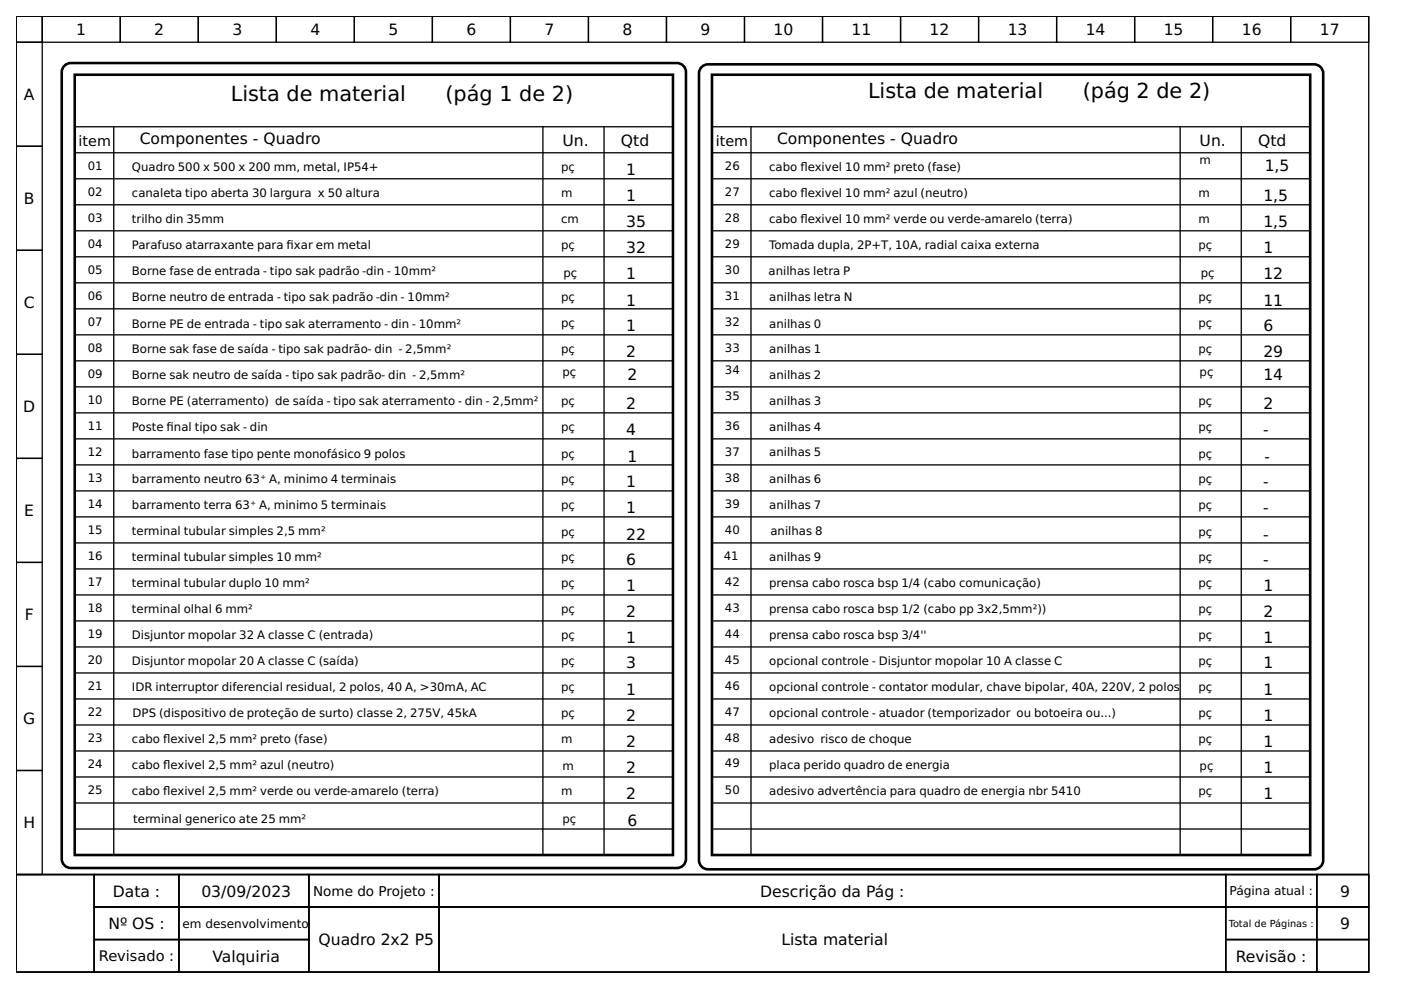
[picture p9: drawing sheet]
<svg xmlns="http://www.w3.org/2000/svg" width="297mm" height="210mm" viewBox="0 0 297 210" stroke-linecap="round" stroke-linejoin="round" font-family="sans-serif">
<g fill="none" stroke="#000" stroke-width=".28">
<path d="M3.4 3.4h286.8v182h-286.8zM3.4 3.4h5.6v5.6h-5.6zM3.4 9h5.6v22h-5.6zM9 3.4h16.5v5.6h-16.5zM15.8 15.8h126.9M25.5 3.4h16.5v5.6h-16.5zM42 3.4h16.6v5.6h-16.6zM58.6 3.4h16.5v5.6h-16.5zM75.1 3.4h16.6v5.6h-16.6zM91.7 3.4h16.5v5.6h-16.5zM108.2 3.4h16.6v5.6h-16.6zM124.8 3.4h16.5v5.6h-16.5z"/>
<path d="M141.3 3.4h16.5v5.6h-16.5zM151 15.8h126.8M157.8 3.4h16.6v5.6h-16.6zM174.4 3.4h16.5v5.6h-16.5zM190.9 3.4h16.6v5.6h-16.6zM207.5 3.4h16.5v5.6h-16.5zM224 3.4h16.6v5.6h-16.6zM240.6 3.4h16.5v5.6h-16.5zM257.1 3.4h16.6v5.6h-16.6zM273.7 3.4h16.5v5.6h-16.5zM3.4 31h5.6v22.1h-5.6zM15.8 26.9h126.9"/>
<path d="M15.8 32.4h126.9M15.8 37.9h126.9M24.1 26.9v154.4M115.1 26.9v154.4M128.1 26.9v154.4M151 26.9h126.8M151 32.4h126.8M151 37.9h126.8M159.2 26.9v154.4M250.2 26.9v154.4M263.2 26.9v154.4M3.4 53.1h5.6v22h-5.6z"/>
<path d="M15.8 54.4h126.9M15.8 60h126.9M15.8 43.4h126.9M15.8 48.9h126.9M151 54.4h126.8M151 60h126.8M151 43.4h126.8M151 48.9h126.8M3.4 75.1h5.6v22.1h-5.6zM15.8 65.5h126.9M15.8 71h126.9M15.8 76.5h126.9"/>
<path d="M151 65.5h126.8M151 71h126.8M151 76.5h126.8M3.4 97.2h5.6v22h-5.6zM15.8 87.5h126.9M15.8 93.1h126.9M15.8 98.6h126.9M15.8 82h126.9M151 87.5h126.8M151 93.1h126.8M151 98.6h126.8M151 82h126.8"/>
<path d="M3.4 119.2h5.6v22.1h-5.6zM15.8 104.1h126.9M15.8 109.6h126.9M15.8 115.1h126.9M151 104.1h126.8M151 109.6h126.8M151 115.1h126.8M15.8 137.2h126.9M15.8 120.6h126.9M15.8 126.1h126.9M15.8 131.7h126.9M151 137.2h126.8"/>
<path d="M151 120.6h126.8M151 126.1h126.8M151 131.7h126.8M3.4 141.3h5.6v22.1h-5.6zM15.8 142.7h126.9M15.8 148.2h126.9M15.8 153.7h126.9M15.8 159.2h126.9M151 142.7h126.8M151 148.2h126.8M151 153.7h126.8M151 159.2h126.8"/>
<path d="M3.4 163.4h5.6v22h-5.6zM15.8 170.3h126.9M15.8 175.8h126.9M15.8 164.7h126.9M151 170.3h126.8M151 175.8h126.8M151 164.7h126.8M3.4 185.4h286.8v20.7h-286.8zM3.4 185.4h16.6v20.7h-16.6zM20 185.4h17.9v6.9h-17.9zM20 192.3h17.9v6.9h-17.9zM20 199.2h17.9v6.9h-17.9z"/>
<path d="M37.9 185.4h27.6v6.9h-27.6zM37.9 192.3h27.6v6.9h-27.6zM37.9 199.2h27.6v6.9h-27.6zM65.5 185.4h27.6v6.9h-27.6zM65.5 192.3h27.6v13.8h-27.6zM93.1 185.4h166.8v6.9h-166.8zM93.1 192.3h166.8v13.8h-166.8zM259.9 185.4h19.3v6.9h-19.3zM259.9 192.3h19.3v6.9h-19.3zM259.9 199.2h19.3v6.9h-19.3zM279.2 185.4h11v6.9h-11zM279.2 192.3h11v6.9h-11z"/>
<path d="M279.2 199.2h11v6.9h-11z"/>
</g>
<path d="M13.7 13.9l.8-.5h.5h128.5a1.93 1.93 0 0 1 1.9 1.9v166.8a1.93 1.93 0 0 1-1.9 1.9h-128.5a1.93 1.93 0 0 1-1.9-1.9v-166.8l.1-.5zM15.8 15.8h126.9v165.5h-126.9zM148.8 14.2l.8-.5 .5-.1h128.5a1.93 1.93 0 0 1 1.9 2v166.8a1.93 1.93 0 0 1-1.9 1.9h-128.5a1.93 1.93 0 0 1-1.9-1.9v-166.8l.1-.5zM151 15.8h126.8v165.5h-126.8z" fill="none" stroke="#000" stroke-width=".55"/>
<g font-size="4.4">
<text x="48.9" y="21.4">Lista de material</text>
<text x="94.5" y="21.4">(pág 1 de 2)</text>
<text x="184" y="20.8">Lista de material</text>
<text x="229.6" y="20.8">(pág 2 de 2)</text>
</g>
<g font-size="3.3">
<text x="16.2" y="7.4">1</text>
<text x="32.7" y="7.4">2</text>
<text x="49.3" y="7.4">3</text>
<text x="65.8" y="7.4">4</text>
<text x="82.3" y="7.4">5</text>
<text x="98.9" y="7.4">6</text>
<text x="115.4" y="7.4">7</text>
<text x="132" y="7.4">8</text>
<text x="148.5" y="7.4">9</text>
<text x="164" y="7.4">10</text>
<text x="180.6" y="7.4">11</text>
<text x="197.1" y="7.4">12</text>
<text x="213.6" y="7.4">13</text>
<text x="230.2" y="7.4">14</text>
<text x="246.7" y="7.4">15</text>
<text x="263.3" y="7.4">16</text>
<text x="279.8" y="7.4">17</text>
<text x="5.1" y="21.2">A</text>
<text x="29.6" y="30.5">Componentes - Quadro</text>
<text x="119.2" y="31">Un.</text>
<text x="131.7" y="31">Qtd</text>
<text x="164.7" y="30.5">Componentes - Quadro</text>
<text x="254.4" y="31">Un.</text>
<text x="266.8" y="31">Qtd</text>
<text x="132.8" y="37.1">1</text>
<text x="268.1" y="36.3">1,5</text>
<text x="5.1" y="43.3">B</text>
<text x="132.8" y="42.6">1</text>
<text x="267.9" y="42.6">1,5</text>
<text x="132.8" y="53.6">32</text>
<text x="132.8" y="48.1">35</text>
<text x="267.9" y="53.6">1</text>
<text x="267.9" y="48.1">1,5</text>
<text x="132.8" y="59.1">1</text>
<text x="267.9" y="59.1">12</text>
<text x="5" y="65.3">C</text>
<text x="132.8" y="64.9">1</text>
<text x="267.9" y="64.9">11</text>
<text x="132.8" y="70.2">1</text>
<text x="267.9" y="70.2">6</text>
<text x="132.8" y="75.7">2</text>
<text x="267.9" y="75.7">29</text>
<text x="133" y="80.6">2</text>
<text x="267.9" y="80.6">14</text>
<text x="4.9" y="87.4">D</text>
<text x="132.8" y="86.7">2</text>
<text x="267.9" y="86.7">2</text>
<text x="132.8" y="92.2">4</text>
<text x="267.9" y="92.2">-</text>
<text x="133" y="98">1</text>
<text x="268.1" y="98">-</text>
<text x="132.8" y="103.3">1</text>
<text x="267.9" y="103.3">-</text>
<text x="5.1" y="109.5">E</text>
<text x="132.8" y="108.8">1</text>
<text x="267.9" y="108.8">-</text>
<text x="132.8" y="114.6">22</text>
<text x="132.8" y="119.8">6</text>
<text x="267.9" y="114.6">-</text>
<text x="267.9" y="119.8">-</text>
<text x="132.8" y="125.3">1</text>
<text x="267.9" y="125.3">1</text>
<text x="5.2" y="131.5">F</text>
<text x="132.8" y="130.8">2</text>
<text x="267.9" y="130.8">2</text>
<text x="132.8" y="136.3">1</text>
<text x="267.9" y="136.3">1</text>
<text x="132.8" y="141.6">3</text>
<text x="267.9" y="141.6">1</text>
<text x="132.8" y="147.4">1</text>
<text x="267.9" y="147.4">1</text>
<text x="4.9" y="153.6">G</text>
<text x="132.8" y="152.9">2</text>
<text x="267.9" y="152.9">1</text>
<text x="132.8" y="158.4">2</text>
<text x="267.9" y="158.4">1</text>
<text x="132.8" y="163.9">2</text>
<text x="267.9" y="163.9">1</text>
<text x="132.8" y="169.4">2</text>
<text x="267.9" y="169.4">1</text>
<text x="5" y="175.6">H</text>
<text x="133" y="175.2">6</text>
<text x="23.9" y="190.1">Data :</text>
<text x="42.7" y="190.1">03/09/2023</text>
<text x="161.2" y="190.1">Descrição da Pág :</text>
<text x="284.2" y="190.1">9</text>
<text x="23" y="197">Nº OS :</text>
<text x="284.2" y="197">9</text>
<text x="45" y="203.9">Valquiria</text>
<text x="67.5" y="200.4">Quadro 2x2 P5</text>
<text x="165.7" y="200.4">Lista material</text>
<text x="262" y="203.9">Revisão :</text>
</g>
<text font-size="3.1" x="21" y="203.8">Revisado :</text>
<g font-size="3">
<text x="16.7" y="31">item</text>
<text x="151.8" y="31">item</text>
</g>
<text font-size="2.9" x="66.4" y="189.9">Nome do Projeto :</text>
<g font-size="2.6">
<text x="260.7" y="189.8">Página atual :</text>
<text x="38.7" y="196.7">em desenvolvimento</text>
</g>
<g font-size="2.5">
<text x="18.6" y="36">01</text>
<text x="153.7" y="36">26</text>
<text x="254.4" y="34.7">m</text>
<text x="18.6" y="41.5">02</text>
<text x="28" y="36.3">Quadro 500 x 500 x 200 mm, metal, IP54+</text>
<text x="28" y="41.8">canaleta tipo aberta 30 largura x 50 altura</text>
<text x="119" y="41.8">m</text>
<text x="119" y="36.3">pç</text>
<text x="153.7" y="41.5">27</text>
<text x="163.1" y="36.3">cabo fexivel 10 mm² preto (fase)</text>
<text x="163.1" y="41.8">cabo fexivel 10 mm² azul (neutro)</text>
<text x="169.7" y="36.3">l</text>
<text x="169.7" y="41.8">l</text>
<text x="254.1" y="41.8">m</text>
<text x="18.6" y="47">03</text>
<text x="28" y="47.3">trilho din 35mm</text>
<text x="119" y="47.3">cm</text>
<text x="153.7" y="47.1">28</text>
<text x="163.1" y="47.3">cabo fexivel 10 mm² verde ou verde-amarelo (terra)</text>
<text x="169.7" y="47.3">l</text>
<text x="254.1" y="47.3">m</text>
<text x="18.6" y="52.5">04</text>
<text x="28" y="52.8">Parafuso atarraxante para fxar em metal</text>
<text x="60.8" y="52.8">i</text>
<text x="119" y="52.8">pç</text>
<text x="153.7" y="52.5">29</text>
<text x="163.1" y="52.8">Tomada dupla, 2P+T, 10A, radial caixa externa</text>
<text x="254.1" y="52.8">pç</text>
<text x="18.6" y="58">05</text>
<text x="28" y="58.3">Borne fase de entrada - tipo sak padrão -din - 10mm²</text>
<text x="119.5" y="58.8">pç</text>
<text x="153.7" y="58">30</text>
<text x="162.9" y="58.3">anilhas letra P</text>
<text x="254.6" y="58.8">pç</text>
<text x="18.6" y="63.5">06</text>
<text x="28" y="63.8">Borne neutro de entrada - tipo sak padrão -din - 10mm²</text>
<text x="119" y="63.8">pç</text>
<text x="153.7" y="63.5">31</text>
<text x="163.1" y="63.8">anilhas letra N</text>
<text x="254.1" y="63.8">pç</text>
<text x="18.6" y="69.1">07</text>
<text x="28" y="69.6">Borne PE de entrada - tipo sak aterramento - din - 10mm²</text>
<text x="119" y="69.3">pç</text>
<text x="153.7" y="69.1">32</text>
<text x="163.1" y="69.6">anilhas 0</text>
<text x="254.1" y="69.3">pç</text>
<text x="18.6" y="74.6">08</text>
<text x="28" y="74.9">Borne sak fase de saída - tipo sak padrão- din - 2,5mm²</text>
<text x="119" y="74.9">pç</text>
<text x="153.7" y="74.6">33</text>
<text x="163.1" y="74.9">anilhas 1</text>
<text x="254.1" y="74.9">pç</text>
<text x="18.6" y="80.1">09</text>
<text x="28" y="80.4">Borne sak neutro de saída - tipo sak padrão- din - 2,5mm²</text>
<text x="119.2" y="79.8">pç</text>
<text x="153.7" y="79.3">34</text>
<text x="163.1" y="80.4">anilhas 2</text>
<text x="254.4" y="79.8">pç</text>
<text x="18.6" y="85.6">10</text>
<text x="28" y="85.9">Borne PE (aterramento) de saída - tipo sak aterramento - din - 2,5mm²</text>
<text x="119" y="85.9">pç</text>
<text x="153.7" y="84.8">35</text>
<text x="163.1" y="85.9">anilhas 3</text>
<text x="254.1" y="85.9">pç</text>
<text x="18.6" y="91.1">11</text>
<text x="28" y="91.4">Poste fnal tipo sak - din</text>
<text x="35.3" y="91.4">i</text>
<text x="119" y="91.4">pç</text>
<text x="153.7" y="91.1">36</text>
<text x="163.1" y="91.4">anilhas 4</text>
<text x="254.1" y="91.4">pç</text>
<text x="18.6" y="96.6">12</text>
<text x="28" y="97.2">barramento fase tipo pente monofásico 9 polos</text>
<text x="119" y="97.2">pç</text>
<text x="153.7" y="96.6">37</text>
<text x="163.1" y="96.6">anilhas 5</text>
<text x="254.1" y="97.2">pç</text>
<text x="18.6" y="102.2">13</text>
<text x="18.6" y="107.7">14</text>
<text x="28" y="107.9">barramento terra 63⁺ A, minimo 5 terminais</text>
<text x="28" y="102.4">barramento neutro 63⁺ A, minimo 4 terminais</text>
<text x="119" y="107.9">pç</text>
<text x="119" y="102.4">pç</text>
<text x="153.7" y="102.2">38</text>
<text x="153.7" y="107.7">39</text>
<text x="163.1" y="102.4">anilhas 6</text>
<text x="163.1" y="107.9">anilhas 7</text>
<text x="254.1" y="102.4">pç</text>
<text x="254.1" y="107.9">pç</text>
<text x="18.6" y="113.2">15</text>
<text x="28" y="113.5">terminal tubular simples 2,5 mm²</text>
<text x="119" y="113.7">pç</text>
<text x="153.7" y="113.2">40</text>
<text x="163.4" y="113.5">anilhas 8</text>
<text x="254.1" y="113.7">pç</text>
<text x="18.6" y="118.7">16</text>
<text x="28" y="119">terminal tubular simples 10 mm²</text>
<text x="119" y="119">pç</text>
<text x="153.4" y="118.7">41</text>
<text x="163.1" y="119">anilhas 9</text>
<text x="254.1" y="119">pç</text>
<text x="18.6" y="124.2">17</text>
<text x="28" y="124.5">terminal tubular duplo 10 mm²</text>
<text x="119" y="124.5">pç</text>
<text x="153.7" y="124.2">42</text>
<text x="163.1" y="124.5">prensa cabo rosca bsp 1/4 (cabo comunicação)</text>
<text x="254.1" y="124.5">pç</text>
<text x="18.6" y="129.7">18</text>
<text x="28" y="130">terminal olhal 6 mm²</text>
<text x="119" y="130">pç</text>
<text x="153.7" y="129.7">43</text>
<text x="163.1" y="130">prensa cabo rosca bsp 1/2 (cabo pp 3x2,5mm²))</text>
<text x="254.1" y="130">pç</text>
<text x="18.6" y="135.2">19</text>
<text x="28" y="135.5">Disjuntor mopolar 32 A classe C (entrada)</text>
<text x="119" y="135.5">pç</text>
<text x="153.7" y="135.2">44</text>
<text x="163.1" y="135.5">prensa cabo rosca bsp 3/4''</text>
<text x="254.1" y="135.5">pç</text>
<text x="18.6" y="140.8">20</text>
<text x="28" y="141">Disjuntor mopolar 20 A classe C (saída)</text>
<text x="119" y="141">pç</text>
<text x="153.7" y="140.8">45</text>
<text x="163.1" y="141">opcional controle - Disjuntor mopolar 10 A classe C</text>
<text x="254.1" y="141">pç</text>
<text x="18.6" y="146.3">21</text>
<text x="28" y="146.5">IDR interruptor diferencial residual, 2 polos, 40 A, &gt;30mA, AC</text>
<text x="119" y="146.5">pç</text>
<text x="153.7" y="146.3">46</text>
<text x="163.1" y="146.5">opcional controle - contator modular, chave bipolar, 40A, 220V, 2 polos</text>
<text x="254.1" y="146.5">pç</text>
<text x="18.6" y="151.8">22</text>
<text x="28.1" y="152.1">DPS (dispositivo de proteção de surto) classe 2, 275V, 45kA</text>
<text x="119" y="152.1">pç</text>
<text x="153.7" y="151.8">47</text>
<text x="163.1" y="152.1">opcional controle - atuador (temporizador ou botoeira ou...)</text>
<text x="254.1" y="152.1">pç</text>
<text x="18.6" y="157.3">23</text>
<text x="28" y="157.6">cabo fexivel 2,5 mm² preto (fase)</text>
<text x="34.6" y="157.6">l</text>
<text x="119" y="157.6">m</text>
<text x="153.7" y="157.3">48</text>
<text x="163.1" y="157.6">adesivo risco de choque</text>
<text x="254.1" y="157.6">pç</text>
<text x="18.6" y="162.8">24</text>
<text x="28" y="163.1">cabo fexivel 2,5 mm² azul (neutro)</text>
<text x="34.6" y="163.1">l</text>
<text x="119.2" y="163.4">m</text>
<text x="153.7" y="162.5">49</text>
<text x="163.1" y="163.1">placa perido quadro de energia</text>
<text x="254.4" y="163.4">pç</text>
<text x="18.6" y="168.3">25</text>
<text x="28" y="168.6">cabo fexivel 2,5 mm² verde ou verde-amarelo (terra)</text>
<text x="34.6" y="168.6">l</text>
<text x="119" y="168.6">m</text>
<text x="153.7" y="168.3">50</text>
<text x="163.1" y="168.6">adesivo advertência para quadro de energia nbr 5410</text>
<text x="254.1" y="168.6">pç</text>
<text x="28.3" y="174.4">terminal generico ate 25 mm²</text>
<text x="119.2" y="174.4">pç</text>
</g>
<text font-size="2.1" x="260.5" y="196.5">Total de Páginas :</text>
</svg>
